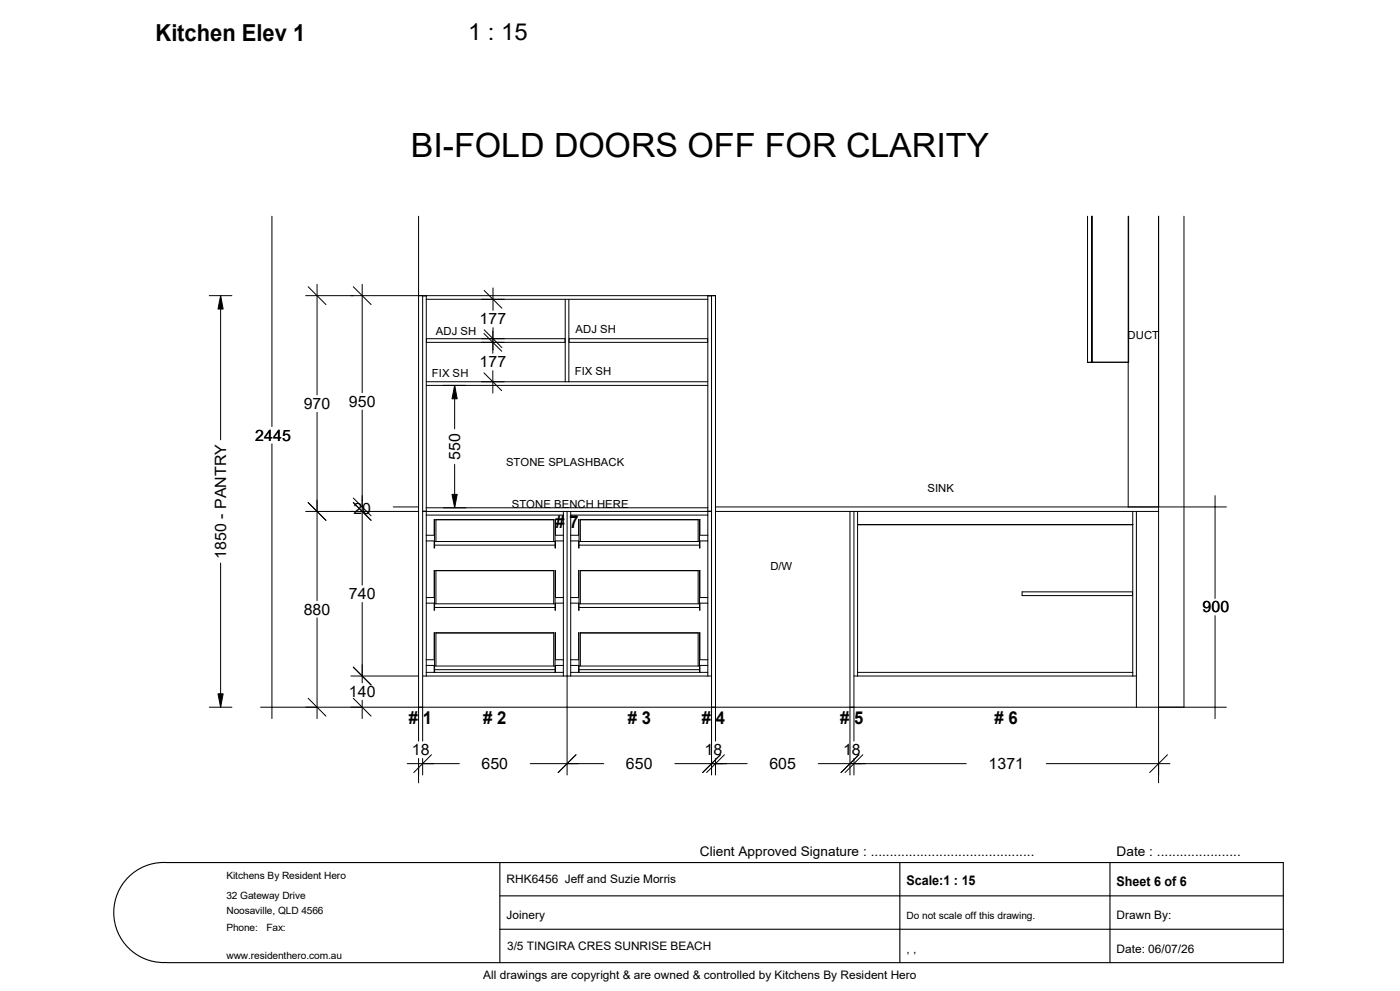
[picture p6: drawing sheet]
<svg xmlns="http://www.w3.org/2000/svg" width="420mm" height="297mm" viewBox="0 0 420 297" stroke-linecap="round" stroke-linejoin="round" font-family="sans-serif">
<path d="M150 258.5v30M269.9 258.5v30M333 258.5v30M150 268.5h235M150 278.5h235M50 288.5a15 15 0 0 1-15.9-15 15 15 0 0 1 15.9-15h335v30h-335" fill="none" stroke="#000" stroke-width=".33"/>
<g fill="none" stroke="#000" stroke-width=".3">
<path d="M81.6 64.8v63.1M125.6 64.8v157.3M326.3 64.8v43.8h1.1v-43.8M327.6 64.8v43.8h11v-43.8M327.7 64.8v43.8M338.4 64.8v87.1M347.6 64.8v169.8M355.2 64.8v147.2M62.8 88.6h6.8M66.2 88.6v43.2M91.7 88.6h122.9v133.5M92.4 85.9l5.4 5.4"/>
<path d="M95.1 85.2v33.2M106 85.9l5.3 5.4M108.7 85.2v32.5M126.8 88.7h1.1M126.8 88.6v133.5M127.9 88.6v114M127.9 89.7h84.4M145.2 99.9l5.3 5.4M145.2 98.8l5.4 5.4M145.2 87l5.4 5.4M147.8 99.2v6.7M147.9 86.3v6.7"/>
<path d="M147.9 98.2v6.7M169.6 89.7v24.7M170.7 89.7v24.7M212.3 88.7h1.2M212.3 88.6v114M213.5 88.6v143.7M127.9 114.4h84.4M127.9 115.5h84.4M127.9 101.5h41.6v1.1h-41.6zM136.4 115.5v13M145.2 111.7l5.3 5.4M147.8 111.1v6.7"/>
<path d="M212.3 101.5h-41.6v1.1h41.6M327.6 108.6h11M81.6 133v82.4M95.1 123.6v56.4M108.7 122.9v52.5M136.4 139.2v13M91.7 153.3h33.9M92.4 150.6l5.4 5.3M106 150.6l5.3 5.3M106 149.3l5.3 5.3M118 151.9h7.6M126.8 153.3h86.7"/>
<path d="M126.8 153.2h1.1M127.9 154.4h41.1M127.9 152.2h84.4M130.8 155.8h35.3M169 153.3v49.3M170.1 153.3v79M171.2 154.4h41.1M171.2 153.3v49.3M174.1 155.8h35.3M212.3 153.2h1.2M214.6 153.3h133M214.6 151.9h153.3"/>
<path d="M255 153.3v79M256.2 153.3v68.8M257.3 153.3v49.3M257.3 157.3h82.5M257.3 157.2h82.5M339.8 153.3v49.3M340.9 153.3v58.7M364.5 148.6v30.8M66.2 168.7v43.3M127.9 160.4h2.3l.2-4.7v8.5l-.2-2.1h-2.3M127.9 179.1h2.3l.2-8.1v11.8l-.2-2h-2.3M130.4 162.3h36.1"/>
<path d="M130.4 163.4h36.1M130.8 162.3v-6.6h35.3v6.6M130.8 171.1h35.3M169 160.4h-2.4l-.1-4.7v8.5l.1-2.1h2.4M169 179.1h-2.4l-.1-8.1v11.8l.1-2h2.4M171.2 160.4h2.4l.1-4.7v8.5l-.1-2.1h-2.4M171.2 179.1h2.4l.1-8.1v11.8l-.1-2h-2.4M173.7 162.3h36.1M173.7 163.4h36.1M174.1 162.3v-6.6h35.3v6.6M174.1 171.1h35.3M212.3 160.4h-2.3l-.2-4.7v8.5l.2-2.1h2.3"/>
<path d="M212.3 179.1h-2.3l-.2-8.1v11.8l.2-2h2.3M306.6 177.4h33.1v1.1h-33.1zM95.1 185.2v30.2M106 199.9l5.3 5.4M108.7 180.6v24.1M127.9 197.7h2.3l.2-8v11.8M127.9 199.4h2.3v2.1M130.4 182.1h36.1M130.4 181h36.1M130.4 199.6h36.1M130.8 181v-10h35.3v10M130.8 199.6v-9.9h35.3v9.9"/>
<path d="M169 197.7h-2.4l-.1-8v11.8M169 199.4h-2.4v2.1M171.2 197.7h2.4l.1-8v11.8M171.2 199.4h2.4v2.1M173.7 182.1h36.1M173.7 181h36.1M173.7 199.6h36.1M174.1 181v-10h35.3v10M174.1 199.6v-9.9h35.3v9.9M212.3 197.7h-2.3l-.2-8v11.8M212.3 199.4h-2.3v2.1M364.5 184.5v30.9"/>
<path d="M62.8 212h6.8M78.2 212h289.7M92.4 209.3l5.4 5.3M105.2 202.6h20.4M106 209.3l5.3 5.3M108.7 209.9v5.5M126.8 202.6h86.7M127.9 201.5h41.1M130.4 200.7h36.1M171.2 201.5h41.1M173.7 200.7h36.1M256.2 202.6h84.7"/>
<path d="M257.3 201.5h82.5M122.2 228.9h15.6M125.6 227.3v7.3M126.8 227.3v5M129.4 226.2l-5.3 5.3M159.1 228.9h22M172.8 226.2l-5.3 5.3M202.5 228.9h21.6M214.6 227.3v5M216.1 226.2l-5.3 5.3M217.3 226.2l-5.3 5.3M245.5 228.9h44.4"/>
<path d="M256.2 227.3v5M257.6 226.2l-5.3 5.3M258.8 226.2l-5.3 5.3M313.9 228.9h37.1M350.2 226.2l-5.3 5.3"/>
</g>
<path d="M66.2 88.6l.7 4h-1.5zM136.4 115.5l.8 4h-1.6zM135.6 148.2h1.6l-.8 4zM65.4 207.9h1.5l-.7 4.1z" fill="#000" stroke="#000" stroke-width=".3"/>
<text font-size="10" x="123.2" y="46.9">BI-FOLD DOORS OFF FOR CLARITY</text>
<g font-size="7">
<text x="46.6" y="12.2">Kitchen Elev 1</text>
<text x="140.4" y="12">1 : 15</text>
</g>
<g font-size="5.3">
<text x="166.6" y="158.2"># 7</text>
<text x="122.7" y="216.9"># 1</text>
<text x="144.9" y="216.9"># 2</text>
<text x="188.3" y="216.9"># 3</text>
<text x="210.6" y="216.9"># 4</text>
<text x="252.1" y="216.9"># 5</text>
<text x="298.4" y="216.9"># 6</text>
</g>
<g font-size="4.7">
<text x="143.9" y="97.2">177</text>
<text x="143.9" y="110.1">177</text>
<text x="91.1" y="122.6">970</text>
<text x="104.6" y="121.9">950</text>
<text x="76.6" y="132">2445</text>
<text x="138" y="137.8" transform="rotate(-90 138 137.8)">550</text>
<text x="106" y="154.2">20</text>
<text x="67.9" y="167.4" transform="rotate(-90 67.9 167.4)">1850 - PANTRY</text>
<text x="104.6" y="179.5">740</text>
<text x="91.1" y="184.2">880</text>
<text x="360.8" y="183.5">900</text>
<text x="104.6" y="208.9">140</text>
<text x="123.5" y="226.3">18</text>
<text x="211.4" y="226.3">18</text>
<text x="252.9" y="226.3">18</text>
<text x="144.4" y="230.5">650</text>
<text x="187.8" y="230.5">650</text>
<text x="230.8" y="230.5">605</text>
<text x="296.5" y="230.5">1371</text>
</g>
<g font-size="4">
<text x="210" y="256.5">Client Approved Signature : ...........................................</text>
<text x="335" y="256.5">Date : ......................</text>
<text x="272" y="265.3">Scale:1 : 15</text>
<text x="335" y="265.5">Sheet 6 of 6</text>
</g>
<g font-size="3.5">
<text x="152" y="264.5">RHK6456 Jeff and Suzie Morris</text>
<text x="152" y="275.5">Joinery</text>
<text x="335" y="275.5">Drawn By:</text>
<text x="152.1" y="284.6">3/5 TINGIRA CRES SUNRISE BEACH</text>
<text x="272" y="285.5">, ,</text>
<text x="335" y="285.5">Date: 06/07/26</text>
<text x="145" y="293.5">All drawings are copyright &amp; are owned &amp; controlled by Kitchens By Resident Hero</text>
</g>
<g font-size="3.3">
<text x="130.8" y="100.5">ADJ SH</text>
<text x="172.7" y="99.9">ADJ SH</text>
<text x="338.3" y="101.5">DUCT</text>
<text x="129.6" y="113.1">FIX SH</text>
<text x="172.5" y="112.5">FIX SH</text>
<text x="151.8" y="139.6">STONE SPLASHBACK</text>
<text x="278.3" y="147.3">SINK</text>
<text x="153.5" y="152.1">STONE BENCH HERE</text>
<text x="231.1" y="170.8">D/W</text>
</g>
<g font-size="3">
<text x="67.9" y="263.5">Kitchens By Resident Hero</text>
<text x="67.9" y="269.5">32 Gateway Drive</text>
<text x="67.9" y="274">Noosaville, QLD 4566</text>
<text x="272" y="275.5">Do not scale off this drawing.</text>
<text x="67.9" y="279">Phone:</text>
<text x="79.9" y="279">Fax:</text>
<text x="67.9" y="287.5">www.residenthero.com.au</text>
</g>
</svg>
